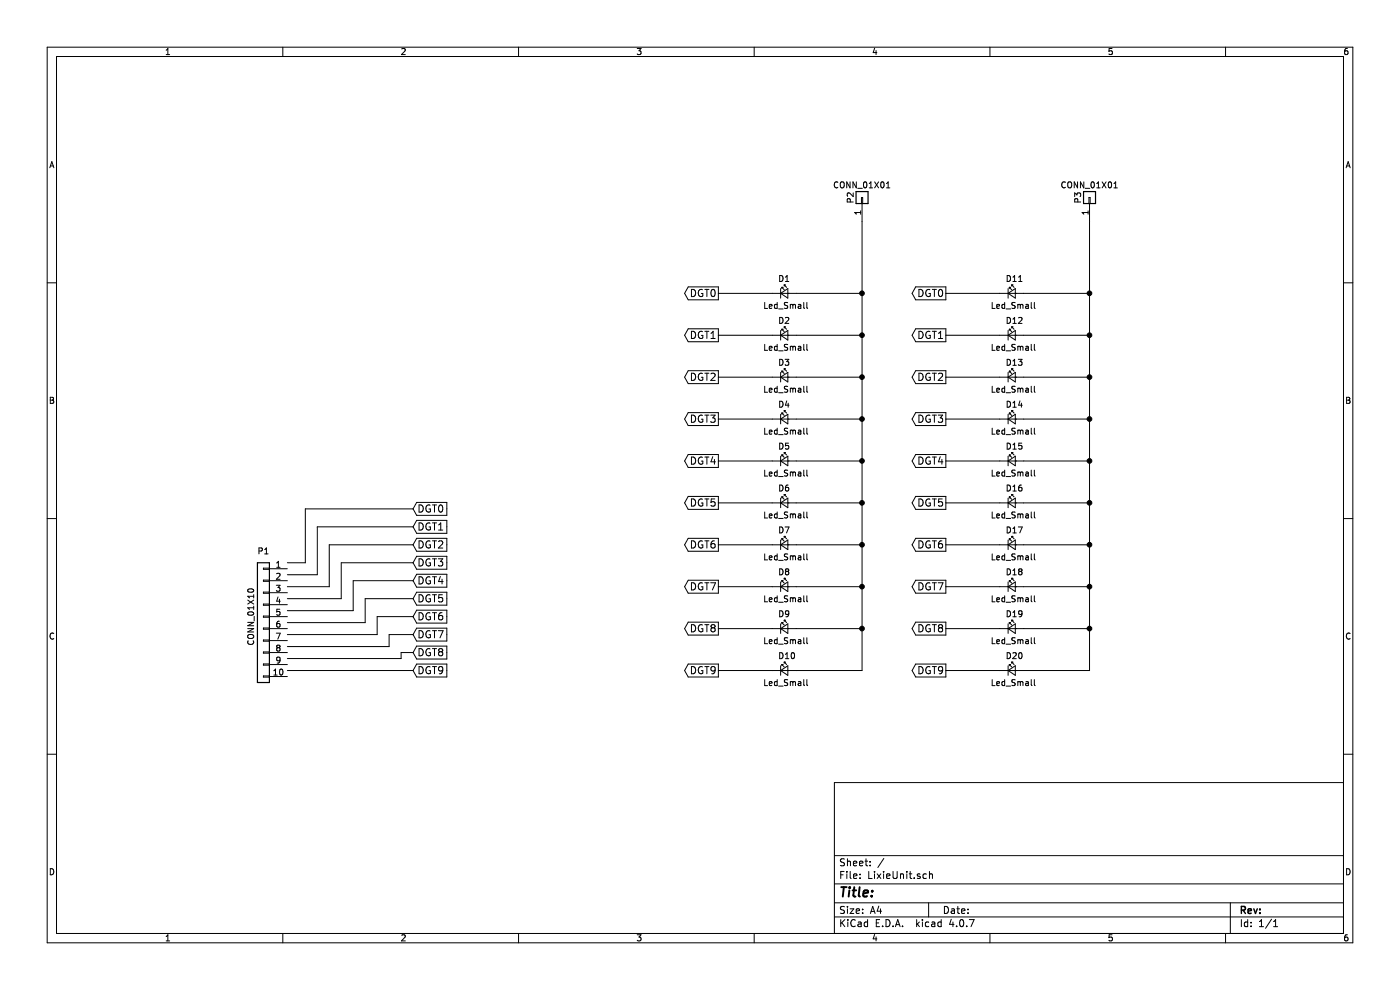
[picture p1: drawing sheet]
EESchema Schematic File Version 2
LIBS:power
LIBS:device
LIBS:transistors
LIBS:conn
LIBS:linear
LIBS:regul
LIBS:74xx
LIBS:cmos4000
LIBS:adc-dac
LIBS:memory
LIBS:xilinx
LIBS:microcontrollers
LIBS:dsp
LIBS:microchip
LIBS:analog_switches
LIBS:motorola
LIBS:texas
LIBS:intel
LIBS:audio
LIBS:interface
LIBS:digital-audio
LIBS:philips
LIBS:display
LIBS:cypress
LIBS:siliconi
LIBS:opto
LIBS:atmel
LIBS:contrib
LIBS:valves
LIBS:LixieUnit-cache
EELAYER 25 0
EELAYER END
$Descr A4 11693 8268
encoding utf-8
Sheet 1 1
Title ""
Date ""
Rev ""
Comp ""
Comment1 ""
Comment2 ""
Comment3 ""
Comment4 ""
$EndDescr
$Comp
L Led_Small D1
U 1 1
P 6550 2450
F 0 "D1" H 6500 2575 50  0000 L CNN
F 1 "Led_Small" H 6375 2350 50  0000 L CNN
F 2 "LEDs:LED_0603_HandSoldering" V 6550 2450 50  0001 C CNN
F 3 "" V 6550 2450 50  0000 C CNN
	1    6550 2450
	1    0    0    -1  
$EndComp
$Comp
L Led_Small D2
U 1 1
P 6550 2800
F 0 "D2" H 6500 2925 50  0000 L CNN
F 1 "Led_Small" H 6375 2700 50  0000 L CNN
F 2 "LEDs:LED_0603_HandSoldering" V 6550 2800 50  0001 C CNN
F 3 "" V 6550 2800 50  0000 C CNN
	1    6550 2800
	1    0    0    -1  
$EndComp
$Comp
L Led_Small D3
U 1 1
P 6550 3150
F 0 "D3" H 6500 3275 50  0000 L CNN
F 1 "Led_Small" H 6375 3050 50  0000 L CNN
F 2 "LEDs:LED_0603_HandSoldering" V 6550 3150 50  0001 C CNN
F 3 "" V 6550 3150 50  0000 C CNN
	1    6550 3150
	1    0    0    -1  
$EndComp
$Comp
L Led_Small D4
U 1 1
P 6550 3500
F 0 "D4" H 6500 3625 50  0000 L CNN
F 1 "Led_Small" H 6375 3400 50  0000 L CNN
F 2 "LEDs:LED_0603_HandSoldering" V 6550 3500 50  0001 C CNN
F 3 "" V 6550 3500 50  0000 C CNN
	1    6550 3500
	1    0    0    -1  
$EndComp
$Comp
L Led_Small D5
U 1 1
P 6550 3850
F 0 "D5" H 6500 3975 50  0000 L CNN
F 1 "Led_Small" H 6375 3750 50  0000 L CNN
F 2 "LEDs:LED_0603_HandSoldering" V 6550 3850 50  0001 C CNN
F 3 "" V 6550 3850 50  0000 C CNN
	1    6550 3850
	1    0    0    -1  
$EndComp
$Comp
L Led_Small D6
U 1 1
P 6550 4200
F 0 "D6" H 6500 4325 50  0000 L CNN
F 1 "Led_Small" H 6375 4100 50  0000 L CNN
F 2 "LEDs:LED_0603_HandSoldering" V 6550 4200 50  0001 C CNN
F 3 "" V 6550 4200 50  0000 C CNN
	1    6550 4200
	1    0    0    -1  
$EndComp
$Comp
L Led_Small D7
U 1 1
P 6550 4550
F 0 "D7" H 6500 4675 50  0000 L CNN
F 1 "Led_Small" H 6375 4450 50  0000 L CNN
F 2 "LEDs:LED_0603_HandSoldering" V 6550 4550 50  0001 C CNN
F 3 "" V 6550 4550 50  0000 C CNN
	1    6550 4550
	1    0    0    -1  
$EndComp
$Comp
L Led_Small D8
U 1 1
P 6550 4900
F 0 "D8" H 6500 5025 50  0000 L CNN
F 1 "Led_Small" H 6375 4800 50  0000 L CNN
F 2 "LEDs:LED_0603_HandSoldering" V 6550 4900 50  0001 C CNN
F 3 "" V 6550 4900 50  0000 C CNN
	1    6550 4900
	1    0    0    -1  
$EndComp
$Comp
L Led_Small D9
U 1 1
P 6550 5250
F 0 "D9" H 6500 5375 50  0000 L CNN
F 1 "Led_Small" H 6375 5150 50  0000 L CNN
F 2 "LEDs:LED_0603_HandSoldering" V 6550 5250 50  0001 C CNN
F 3 "" V 6550 5250 50  0000 C CNN
	1    6550 5250
	1    0    0    -1  
$EndComp
$Comp
L Led_Small D10
U 1 1
P 6550 5600
F 0 "D10" H 6500 5725 50  0000 L CNN
F 1 "Led_Small" H 6375 5500 50  0000 L CNN
F 2 "LEDs:LED_0603_HandSoldering" V 6550 5600 50  0001 C CNN
F 3 "" V 6550 5600 50  0000 C CNN
	1    6550 5600
	1    0    0    -1  
$EndComp
$Comp
L CONN_01X10 P1
U 1 1
P 2200 5150
F 0 "P1" H 2200 5700 50  0000 C CNN
F 1 "CONN_01X10" V 2300 5150 50  0000 C CNN
F 2 "Socket_Strips:Socket_Strip_Straight_1x10_Pitch2.54mm" H 2200 5150 50  0001 C CNN
F 3 "" H 2200 5150 50  0000 C CNN
	1    2200 5150
	-1   0    0    -1  
$EndComp
$Comp
L CONN_01X01 P2
U 1 1
P 7200 1650
F 0 "P2" H 7200 1750 50  0000 C CNN
F 1 "CONN_01X01" V 7300 1650 50  0000 C CNN
F 2 "Socket_Strips:Socket_Strip_Straight_1x01_Pitch2.54mm" H 7200 1650 50  0001 C CNN
F 3 "" H 7200 1650 50  0000 C CNN
	1    7200 1650
	0    -1   -1   0   
$EndComp
Text GLabel 6000 2450 0    60   Output ~ 0
DGT0
Text GLabel 6000 2800 0    60   Output ~ 0
DGT1
Text GLabel 6000 3150 0    60   Output ~ 0
DGT2
Text GLabel 6000 3500 0    60   Output ~ 0
DGT3
Text GLabel 6000 3850 0    60   Output ~ 0
DGT4
Text GLabel 6000 4200 0    60   Output ~ 0
DGT5
Text GLabel 6000 4550 0    60   Output ~ 0
DGT6
Text GLabel 6000 4900 0    60   Output ~ 0
DGT7
Text GLabel 6000 5250 0    60   Output ~ 0
DGT8
Text GLabel 6000 5600 0    60   Output ~ 0
DGT9
$Comp
L Led_Small D11
U 1 1
P 8450 2450
F 0 "D11" H 8400 2575 50  0000 L CNN
F 1 "Led_Small" H 8275 2350 50  0000 L CNN
F 2 "LEDs:LED_0603_HandSoldering" V 8450 2450 50  0001 C CNN
F 3 "" V 8450 2450 50  0000 C CNN
	1    8450 2450
	1    0    0    -1  
$EndComp
$Comp
L Led_Small D12
U 1 1
P 8450 2800
F 0 "D12" H 8400 2925 50  0000 L CNN
F 1 "Led_Small" H 8275 2700 50  0000 L CNN
F 2 "LEDs:LED_0603_HandSoldering" V 8450 2800 50  0001 C CNN
F 3 "" V 8450 2800 50  0000 C CNN
	1    8450 2800
	1    0    0    -1  
$EndComp
$Comp
L Led_Small D13
U 1 1
P 8450 3150
F 0 "D13" H 8400 3275 50  0000 L CNN
F 1 "Led_Small" H 8275 3050 50  0000 L CNN
F 2 "LEDs:LED_0603_HandSoldering" V 8450 3150 50  0001 C CNN
F 3 "" V 8450 3150 50  0000 C CNN
	1    8450 3150
	1    0    0    -1  
$EndComp
$Comp
L Led_Small D14
U 1 1
P 8450 3500
F 0 "D14" H 8400 3625 50  0000 L CNN
F 1 "Led_Small" H 8275 3400 50  0000 L CNN
F 2 "LEDs:LED_0603_HandSoldering" V 8450 3500 50  0001 C CNN
F 3 "" V 8450 3500 50  0000 C CNN
	1    8450 3500
	1    0    0    -1  
$EndComp
$Comp
L Led_Small D15
U 1 1
P 8450 3850
F 0 "D15" H 8400 3975 50  0000 L CNN
F 1 "Led_Small" H 8275 3750 50  0000 L CNN
F 2 "LEDs:LED_0603_HandSoldering" V 8450 3850 50  0001 C CNN
F 3 "" V 8450 3850 50  0000 C CNN
	1    8450 3850
	1    0    0    -1  
$EndComp
$Comp
L Led_Small D16
U 1 1
P 8450 4200
F 0 "D16" H 8400 4325 50  0000 L CNN
F 1 "Led_Small" H 8275 4100 50  0000 L CNN
F 2 "LEDs:LED_0603_HandSoldering" V 8450 4200 50  0001 C CNN
F 3 "" V 8450 4200 50  0000 C CNN
	1    8450 4200
	1    0    0    -1  
$EndComp
$Comp
L Led_Small D17
U 1 1
P 8450 4550
F 0 "D17" H 8400 4675 50  0000 L CNN
F 1 "Led_Small" H 8275 4450 50  0000 L CNN
F 2 "LEDs:LED_0603_HandSoldering" V 8450 4550 50  0001 C CNN
F 3 "" V 8450 4550 50  0000 C CNN
	1    8450 4550
	1    0    0    -1  
$EndComp
$Comp
L Led_Small D18
U 1 1
P 8450 4900
F 0 "D18" H 8400 5025 50  0000 L CNN
F 1 "Led_Small" H 8275 4800 50  0000 L CNN
F 2 "LEDs:LED_0603_HandSoldering" V 8450 4900 50  0001 C CNN
F 3 "" V 8450 4900 50  0000 C CNN
	1    8450 4900
	1    0    0    -1  
$EndComp
$Comp
L Led_Small D19
U 1 1
P 8450 5250
F 0 "D19" H 8400 5375 50  0000 L CNN
F 1 "Led_Small" H 8275 5150 50  0000 L CNN
F 2 "LEDs:LED_0603_HandSoldering" V 8450 5250 50  0001 C CNN
F 3 "" V 8450 5250 50  0000 C CNN
	1    8450 5250
	1    0    0    -1  
$EndComp
$Comp
L Led_Small D20
U 1 1
P 8450 5600
F 0 "D20" H 8400 5725 50  0000 L CNN
F 1 "Led_Small" H 8275 5500 50  0000 L CNN
F 2 "LEDs:LED_0603_HandSoldering" V 8450 5600 50  0001 C CNN
F 3 "" V 8450 5600 50  0000 C CNN
	1    8450 5600
	1    0    0    -1  
$EndComp
$Comp
L CONN_01X01 P3
U 1 1
P 9100 1650
F 0 "P3" H 9100 1750 50  0000 C CNN
F 1 "CONN_01X01" V 9200 1650 50  0000 C CNN
F 2 "Socket_Strips:Socket_Strip_Straight_1x01_Pitch2.54mm" H 9100 1650 50  0001 C CNN
F 3 "" H 9100 1650 50  0000 C CNN
	1    9100 1650
	0    -1   -1   0   
$EndComp
Text GLabel 7900 2450 0    60   Output ~ 0
DGT0
Text GLabel 7900 2800 0    60   Output ~ 0
DGT1
Text GLabel 7900 3150 0    60   Output ~ 0
DGT2
Text GLabel 7900 3500 0    60   Output ~ 0
DGT3
Text GLabel 7900 3850 0    60   Output ~ 0
DGT4
Text GLabel 7900 4200 0    60   Output ~ 0
DGT5
Text GLabel 7900 4550 0    60   Output ~ 0
DGT6
Text GLabel 7900 4900 0    60   Output ~ 0
DGT7
Text GLabel 7900 5250 0    60   Output ~ 0
DGT8
Text GLabel 7900 5600 0    60   Output ~ 0
DGT9
Text GLabel 3450 4250 2    60   Input ~ 0
DGT0
Text GLabel 3450 4400 2    60   Input ~ 0
DGT1
Text GLabel 3450 4550 2    60   Input ~ 0
DGT2
Text GLabel 3450 4700 2    60   Input ~ 0
DGT3
Text GLabel 3450 4850 2    60   Input ~ 0
DGT4
Text GLabel 3450 5000 2    60   Input ~ 0
DGT5
Text GLabel 3450 5150 2    60   Input ~ 0
DGT6
Text GLabel 3450 5300 2    60   Input ~ 0
DGT7
Text GLabel 3450 5450 2    60   Input ~ 0
DGT8
Text GLabel 3450 5600 2    60   Input ~ 0
DGT9
Wire Wire Line
	3250 5400 2400 5400
Wire Wire Line
	3250 5300 3250 5400
Wire Wire Line
	3450 5300 3250 5300
Wire Wire Line
	3350 5500 2400 5500
Wire Wire Line
	3350 5450 3350 5500
Wire Wire Line
	3450 5450 3350 5450
Wire Wire Line
	3450 5600 2400 5600
Connection ~ 9100 2450
Wire Wire Line
	8550 2450 9100 2450
Connection ~ 9100 2800
Wire Wire Line
	8550 2800 9100 2800
Connection ~ 9100 3150
Wire Wire Line
	8550 3150 9100 3150
Connection ~ 9100 3500
Wire Wire Line
	8550 3500 9100 3500
Connection ~ 9100 3850
Wire Wire Line
	8550 3850 9100 3850
Connection ~ 9100 4200
Wire Wire Line
	8550 4200 9100 4200
Connection ~ 9100 4550
Wire Wire Line
	8550 4550 9100 4550
Connection ~ 9100 4900
Wire Wire Line
	8550 4900 9100 4900
Connection ~ 9100 5250
Wire Wire Line
	8550 5250 9100 5250
Wire Wire Line
	7900 5600 8350 5600
Wire Wire Line
	7900 5250 8350 5250
Wire Wire Line
	7900 4900 8350 4900
Wire Wire Line
	7900 4550 8350 4550
Wire Wire Line
	7900 4200 8350 4200
Wire Wire Line
	7900 3850 8350 3850
Wire Wire Line
	7900 3500 8350 3500
Wire Wire Line
	7900 3150 8350 3150
Wire Wire Line
	7900 2800 8350 2800
Wire Wire Line
	7900 2450 8350 2450
Wire Wire Line
	9100 5600 8550 5600
Wire Wire Line
	9100 1850 9100 5600
Connection ~ 7200 2450
Wire Wire Line
	6650 2450 7200 2450
Connection ~ 7200 2800
Wire Wire Line
	6650 2800 7200 2800
Connection ~ 7200 3150
Wire Wire Line
	6650 3150 7200 3150
Connection ~ 7200 3500
Wire Wire Line
	6650 3500 7200 3500
Connection ~ 7200 3850
Wire Wire Line
	6650 3850 7200 3850
Connection ~ 7200 4200
Wire Wire Line
	6650 4200 7200 4200
Connection ~ 7200 4550
Wire Wire Line
	6650 4550 7200 4550
Connection ~ 7200 4900
Wire Wire Line
	6650 4900 7200 4900
Connection ~ 7200 5250
Wire Wire Line
	6650 5250 7200 5250
Wire Wire Line
	6000 5600 6450 5600
Wire Wire Line
	6000 5250 6450 5250
Wire Wire Line
	6000 4900 6450 4900
Wire Wire Line
	6000 4550 6450 4550
Wire Wire Line
	6000 4200 6450 4200
Wire Wire Line
	6000 3850 6450 3850
Wire Wire Line
	6000 3500 6450 3500
Wire Wire Line
	6000 3150 6450 3150
Wire Wire Line
	6000 2800 6450 2800
Wire Wire Line
	6000 2450 6450 2450
Wire Wire Line
	7200 5600 6650 5600
Wire Wire Line
	7200 1850 7200 5600
Wire Wire Line
	3450 5150 3150 5150
Wire Wire Line
	3150 5150 3150 5300
Wire Wire Line
	3150 5300 2400 5300
Wire Wire Line
	3450 5000 3050 5000
Wire Wire Line
	3050 5000 3050 5200
Wire Wire Line
	3050 5200 2400 5200
Wire Wire Line
	3450 4850 2950 4850
Wire Wire Line
	2950 4850 2950 5100
Wire Wire Line
	2950 5100 2400 5100
Wire Wire Line
	3450 4700 2850 4700
Wire Wire Line
	2850 4700 2850 5000
Wire Wire Line
	2850 5000 2400 5000
Wire Wire Line
	3450 4550 2750 4550
Wire Wire Line
	2750 4550 2750 4900
Wire Wire Line
	2750 4900 2400 4900
Wire Wire Line
	2650 4400 3450 4400
Wire Wire Line
	2650 4400 2650 4800
Wire Wire Line
	2650 4800 2400 4800
Wire Wire Line
	3450 4250 2550 4250
Wire Wire Line
	2550 4250 2550 4700
Wire Wire Line
	2550 4700 2400 4700
$EndSCHEMATC
